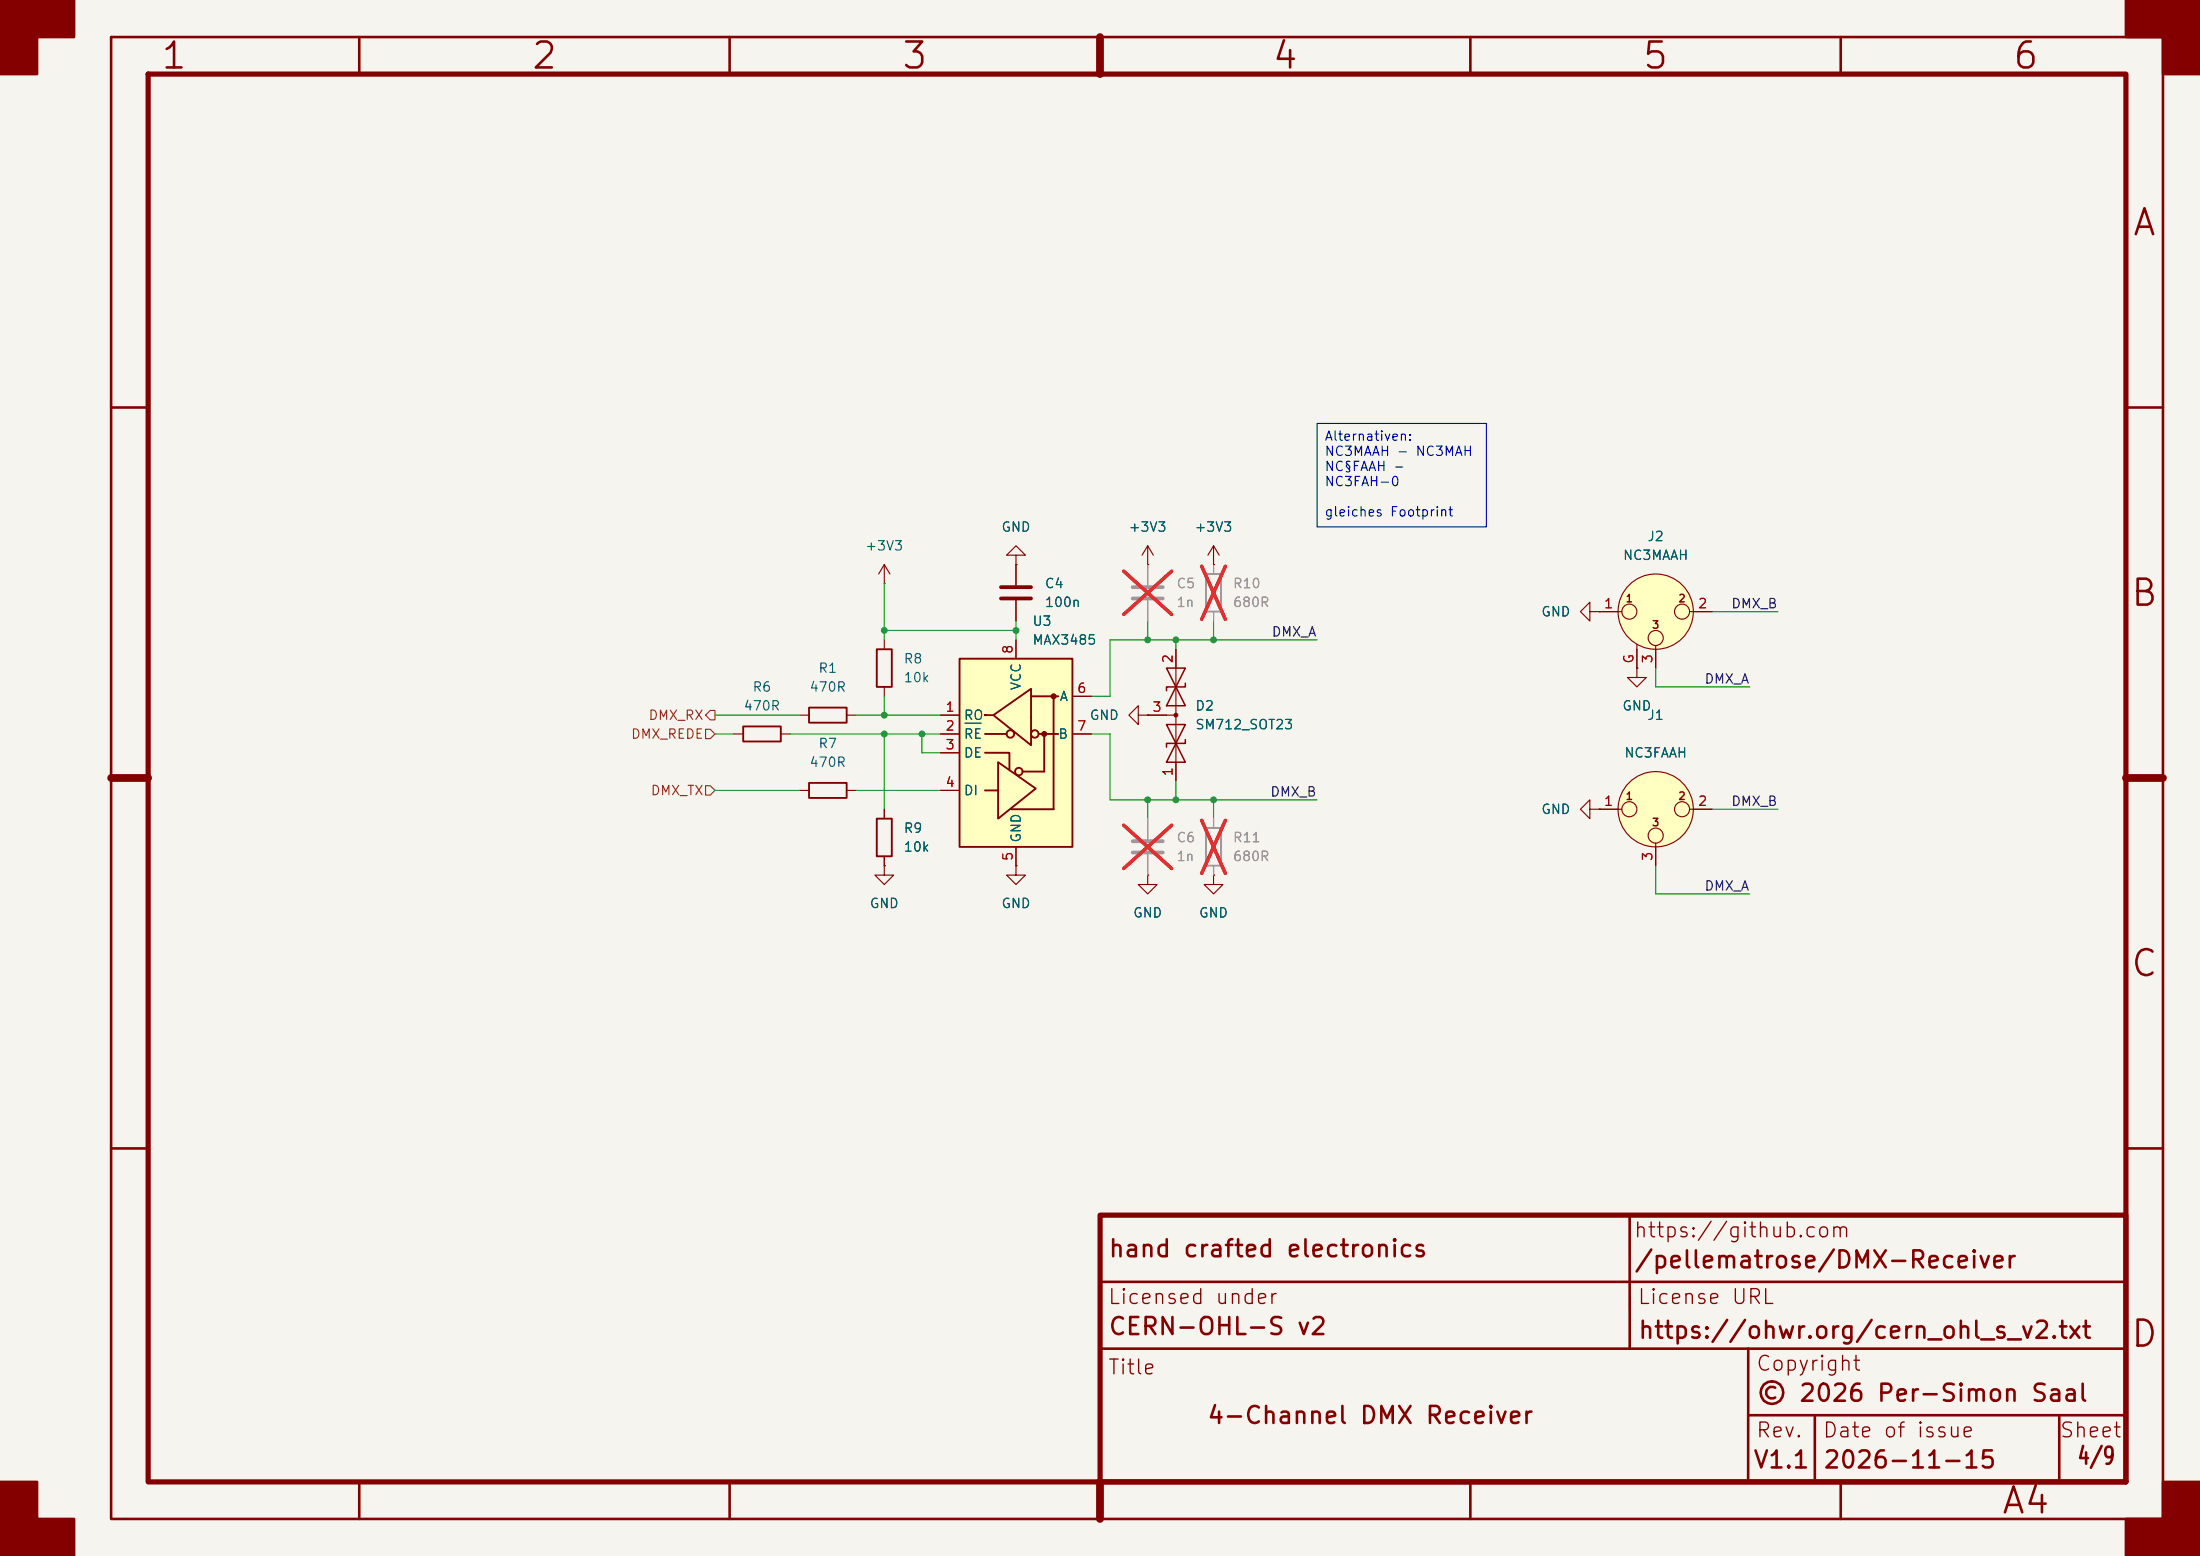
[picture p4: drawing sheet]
<svg xmlns="http://www.w3.org/2000/svg" width="297mm" height="210mm" viewBox="0 0 297 210" stroke-linecap="round" stroke-linejoin="round" font-family="sans-serif">
<path d="M0 0h297v210h-297z" fill="#f5f4ef" stroke="#f5f4ef" stroke-width=".14"/>
<g fill="none" stroke="#840000" stroke-width=".35">
<path d="M15 5h277v200h-277zM48.5 5v5M98.5 5v5M148.5 5v5M198.5 5v5M248.5 5v5M15 55h5M287 55h5M15 105h5M287 105h5M15 155h5M287 155h5"/>
<path d="M148.5 173h138.5M220 164v18M148.5 182h138.5M236 191h51M236 182v18M245 191v9M278 191v9M48.5 200v5M98.5 200v5M148.5 200v5M198.5 200v5M248.5 200v5"/>
</g>
<path d="M20 10h267v190h-267zM148.5 164h138.5v36h-138.5z" fill="none" stroke="#840000" stroke-width=".7"/>
<path d="M148.5 5v5M15 105h5M287 105h5M148.5 200v5" fill="none" stroke="#840000" stroke-width="1.1"/>
<g fill="#840000" stroke="#840000" stroke-width=".35">
<path d="M0 0h10v5h-5v5h-5z"/>
<path d="M0 200h5v5h5v5h-10z"/>
<path d="M287 0h10v10h-5v-5h-5z"/>
<path d="M292 200h5v10h-10v-5h5z"/>
</g>
<path d="M109.2 95.5h5.1v2h-5.1z" fill="none" stroke="#840000" stroke-width=".25"/>
<g fill="none" stroke="#840000" stroke-width=".15">
<path d="M154.9 76.2h.1M154.9 73.7l-.7 1.2M154.9 73.7l.8 1.2M154.9 73.7v2.5M163.8 76.2h.1M163.8 73.7l-.7 1.2M163.8 73.7l.8 1.2M163.8 73.7v2.5M107.9 96.5h1.3M114.3 96.5h1.3M137.2 116.8v1.3h1.2l-1.2 1.3-1.3-1.3h1.3M137.2 116.8h.1"/>
<path d="M214.6 109.2v-1.2l-1.2 1.2 1.2 1.3v-1.3h1.3M215.9 109.2h.1"/>
</g>
<path d="M152.9 79.2h4.1M152.9 80.8h4.1" fill="none" stroke="#9c9b98" stroke-width=".51"/>
<path d="M154.9 76.2v2.8M163.8 76.2v1.3M154.9 81v2.8M163.8 82.6v1.2" fill="none" stroke="#9c9b98" stroke-width=".15"/>
<path d="M151.7 77.1l6.5 5.8M158.2 77.1l-6.5 5.8M162.2 76.4l3.2 7.2M165.4 76.4l-3.2 7.2" fill="none" stroke="#e12e31" stroke-width=".46"/>
<path d="M162.8 77.5h2v5.1h-2z" fill="none" stroke="#9c9b98" stroke-width=".25"/>
<path d="M129.5 88.9h15.3v25.4h-15.3z" fill="#ffffc2"/>
<g fill="none" stroke="#840000" stroke-width=".25">
<path d="M100.3 98h5.1v2.1h-5.1zM118.4 87.6h2v5.1h-2zM129.5 88.9h15.3v25.4h-15.3zM133 99.1h2.9M133.1 96.5h-.1h1M134.1 96.5l5.1-3.5v7.6zM139.2 94h3.7M140.2 99.1h2.7M141 99.1v5h-3M142.2 94v15.2h-5.7M109.2 105.7h5.1v2h-5.1zM118.4 110.5h2v5.1h-2z"/>
<path d="M133 101.6h3.3v2.3M133 106.7h1.6M134.7 102.9l5.1 3.5-5.1 4.1z"/>
<circle cx="136.4" cy="99.1" r=".51"/>
<circle cx="139.7" cy="99.1" r=".51"/>
<circle cx="137.5" cy="104.1" r=".51"/>
</g>
<g fill="#840000" stroke="#840000" stroke-width=".25">
<circle cx="141" cy="99.1" r=".28"/>
<circle cx="142.2" cy="94" r=".28"/>
</g>
<g fill="none" stroke="#840000" stroke-width=".15">
<path d="M119.4 78.7h.1M119.4 76.2v2.5M119.4 76.2l-.8 1.3M119.4 76.2l.7 1.3M137.2 74.9h1.2l-1.2-1.2-1.3 1.2h1.3v1.3M137.2 76.2h.1M137.2 76.2v2.8M99.1 99.1h1.2M105.4 99.1h1.3M119.4 86.4v1.2M119.4 92.7v1.3M127 96.5h2.5"/>
<path d="M127 99.1h2.5M137.2 81v2.8M137.2 86.4v2.5M144.8 99.1h2.5M144.8 94h2.5M221 90.2v1.2h1.2l-1.2 1.3-1.3-1.3h1.3M221 90.2h.1M107.9 106.7h1.3M114.3 106.7h1.3M119.4 116.8v1.3h1.2l-1.2 1.3-1.3-1.3h1.3M119.4 116.8h.1M119.4 109.2v1.3"/>
<path d="M119.4 115.6v1.2M127 101.6h2.5M127 106.7h2.5M137.2 114.3v2.5"/>
</g>
<path d="M130.3 97.6h2.1" fill="none" stroke="#006464" stroke-width=".15"/>
<path d="M135.1 79.2h4.1M135.1 80.8h4.1" fill="none" stroke="#840000" stroke-width=".51"/>
<circle cx="223.5" cy="109.2" r="5.1" fill="#ffffc2"/>
<g fill="none" stroke="#840000" stroke-width=".15">
<path d="M154.9 96.5h3.8M158.7 87.6v17.8M214.6 82.6v-1.3l-1.2 1.3 1.2 1.2v-1.2h1.3M215.9 82.6h.1M154.9 118.1v1.3h1.3l-1.3 1.3-1.2-1.3h1.2M154.9 118.1h.1M163.8 118.1v1.3h1.3l-1.3 1.3-1.2-1.3h1.2M163.8 118.1h.1M215.9 109.2h3M223.5 113.8v3M228.1 109.2h3"/>
<circle cx="220" cy="109.2" r="1.02"/>
<circle cx="223.5" cy="109.2" r="5.1"/>
<circle cx="223.5" cy="112.8" r="1.02"/>
<circle cx="227.1" cy="109.2" r="1.02"/>
</g>
<path d="M157.5 97.8l2.5 5.1h-2.5l2.5-5.1zM157.5 90.2h2.5l-2.5 5.1h2.5zM160 99.8v.5h-2.5v.5M160 92.2v.5h-2.5v.5" fill="none" stroke="#840000" stroke-width=".2"/>
<circle cx="158.7" cy="96.5" r=".25" fill="#840000" stroke="#840000" stroke-width=".15"/>
<path d="M162.8 111.8h2v5h-2z" fill="none" stroke="#9c9b98" stroke-width=".25"/>
<path d="M154.9 110.5v2.8M154.9 115.3v2.8M163.8 110.5v1.3M163.8 116.8v1.3" fill="none" stroke="#9c9b98" stroke-width=".15"/>
<path d="M151.7 111.4l6.5 5.8M158.2 111.4l-6.5 5.8M162.2 110.7l3.2 7.2M165.4 110.7l-3.2 7.2" fill="none" stroke="#e12e31" stroke-width=".46"/>
<path d="M152.9 113.5h4.1M152.9 115.1h4.1" fill="none" stroke="#9c9b98" stroke-width=".51"/>
<circle cx="223.5" cy="82.6" r="5.1" fill="#ffffc2"/>
<g fill="none" stroke="#840000" stroke-width=".15">
<path d="M137.2 76.2h.1M137.2 76.2v2.8M154.9 76.2h.1M163.8 76.2h.1M127 96.5h2.5M127 99.1h2.5M137.2 81v2.8M137.2 86.4v2.5M144.8 99.1h2.5M144.8 94h2.5M153.7 96.5v-1.2l-1.3 1.2 1.3 1.3v-1.3h1.2M154.9 96.5h.1"/>
<path d="M154.9 96.5h2.6M158.7 87.6v2.6M215.9 82.6h.1M215.9 82.6h3M221 90.2h.1M221 87v3.2M223.5 87.1v3.1M228.1 82.6h3M119.4 116.8h.1M119.4 109.2v1.3M119.4 115.6v1.2M127 101.6h2.5"/>
<path d="M127 106.7h2.5M137.2 116.8h.1M137.2 114.3v2.5M154.9 118.1h.1M158.7 102.9v2.5M163.8 118.1h.1M215.9 109.2h.1M215.9 109.2h2.5M223.5 114.3v2.5M228.6 109.2h2.5"/>
<circle cx="220" cy="82.5" r="1.02"/>
<circle cx="223.5" cy="82.6" r="5.1"/>
<circle cx="223.5" cy="86.1" r="1.02"/>
<circle cx="227.1" cy="82.5" r="1.02"/>
</g>
<path d="M95.2 98.4h.7l.6 .7-.6 .6h-.7zM95.9 95.9h.6v1.3h-.6l-.7-.7zM95.2 106h.7l.6 .7-.6 .6h-.7z" fill="none" stroke="#725600" stroke-width=".15"/>
<g fill="none" stroke="#009600" stroke-width=".15">
<path d="M119.4 78.7v7.7M96.5 96.5h11.4M96.5 99.1h2.6M106.7 99.1h20.3M115.6 96.5h11.4M119.4 94v2.5M119.4 99.1v10.1M119.4 85.1h17.8M124.5 99.1v2.5h2.5M137.2 83.8v2.6M147.3 99.1h2.6v8.9h27.9M154.9 83.8v2.6"/>
<path d="M158.7 86.4v1.2M163.8 83.8v2.6M177.8 86.4h-27.9v7.6h-2.6M223.5 90.2v2.5h12.7M231.1 82.6h8.9M96.5 106.7h11.4M115.6 106.7h11.4M154.9 108v2.5M158.7 105.4v2.6M163.8 108v2.5M223.5 116.8v3.9h12.7M231.1 109.2h8.9"/>
</g>
<path d="M177.8 57.2h22.9v13.9h-22.9z" fill="none" stroke="#0000c2" stroke-width=".15"/>
<path d="M154.9 76.2v2.8M163.8 76.2v1.3M154.9 81v2.8M163.8 82.6v1.2M154.9 110.5v2.8M154.9 115.3v2.8M163.8 110.5v1.3M163.8 116.8v1.3" fill="none" stroke="#9c9b98" stroke-width=".15"/>
<path d="M151.7 77.1l6.5 5.8M158.2 77.1l-6.5 5.8M162.2 76.4l3.2 7.2M165.4 76.4l-3.2 7.2M151.7 111.4l6.5 5.8M158.2 111.4l-6.5 5.8M162.2 110.7l3.2 7.2M165.4 110.7l-3.2 7.2" fill="none" stroke="#e12e31" stroke-width=".46"/>
<path d="M130.3 97.6h2.1" fill="none" stroke="#006464" stroke-width=".15"/>
<g fill="#009600">
<circle cx="158.7" cy="108" r=".46"/>
<circle cx="163.8" cy="108" r=".46"/>
<circle cx="154.9" cy="108" r=".46"/>
<circle cx="154.9" cy="86.4" r=".46"/>
<circle cx="158.7" cy="86.4" r=".46"/>
<circle cx="119.4" cy="96.5" r=".46"/>
<circle cx="119.4" cy="85.1" r=".46"/>
<circle cx="124.5" cy="99.1" r=".46"/>
<circle cx="119.4" cy="99.1" r=".46"/>
<circle cx="137.2" cy="85.1" r=".46"/>
<circle cx="163.8" cy="86.4" r=".46"/>
</g>
<g font-size="3.5" fill="#840000">
<text x="21.5" y="10.2">1</text>
<text x="71.5" y="10.2">2</text>
<text x="121.5" y="10.2">3</text>
<text x="171.5" y="10.2">4</text>
<text x="221.5" y="10.2">5</text>
<text x="271.5" y="10.2">6</text>
<text x="287.7" y="32.7">A</text>
<text x="287.4" y="82.7">B</text>
<text x="287.4" y="132.7">C</text>
<text x="287.4" y="182.7">D</text>
<text x="270" y="205.2">A4</text>
</g>
<g font-size="2.3" fill="#840000">
<text x="149.5" y="170.2">hand crafted electronics</text>
<text x="220.5" y="171.7">/pellematrose/DMX-Receiver</text>
<text x="149.5" y="180.7">CERN-OHL-S v2</text>
<text x="221" y="181.2">https://ohwr.org/cern_ohl_s_v2.txt</text>
<text x="237" y="189.7">© 2026 Per-Simon Saal</text>
<text x="162.8" y="192.7">4-Channel DMX Receiver</text>
<text x="236.5" y="198.7">V1.1</text>
<text x="246" y="198.7">2026-11-15</text>
<text x="280.3" y="198.2">4/9</text>
</g>
<g font-size="2" fill="#840000">
<text x="220.4" y="167.5">https://github.com</text>
<text x="149.4" y="176.5">Licensed under</text>
<text x="220.9" y="176.5">License URL</text>
<text x="236.9" y="185.5">Copyright</text>
<text x="149.4" y="186">Title</text>
<text x="236.9" y="194.5">Rev.</text>
<text x="245.9" y="194.5">Date of issue</text>
<text x="277.9" y="194.5">Sheet</text>
</g>
<g font-size="1.3" fill="#0000c2">
<text x="178.7" y="59.8">Alternativen:</text>
<text x="178.7" y="61.9">NC3MAAH - NC3MAH</text>
<text x="178.7" y="63.9">NC§FAAH -</text>
<text x="178.7" y="65.9">NC3FAH-0</text>
<text x="178.7" y="70">gleiches Footprint</text>
</g>
<g font-size="1.3" fill="#006464">
<text x="116.7" y="74.6">+3V3</text>
<text x="135.1" y="72.1">GND</text>
<text x="152.3" y="72.1">+3V3</text>
<text x="161.2" y="72.1">+3V3</text>
<text x="219" y="75.9">NC3MAAH</text>
<text x="222.3" y="73.4">J2</text>
<text x="141" y="79.7">C4</text>
<text x="141" y="82.2">100n</text>
<text x="208" y="83.5">GND</text>
<text x="121.9" y="89.9">R8</text>
<text x="139.3" y="84.8">U3</text>
<text x="139.3" y="87.3">MAX3485</text>
<text x="101.5" y="93.7">R6</text>
<text x="109.2" y="93.7">470R</text>
<text x="110.4" y="91.1">R1</text>
<text x="121.9" y="92.4">10k</text>
<text x="138.1" y="93.3" transform="rotate(-90 138.1 93.3)">VCC</text>
<text x="143" y="94.9">A</text>
<text x="100.3" y="96.2">470R</text>
<text x="110.4" y="101.3">R7</text>
<text x="130" y="97.5">RO</text>
<text x="130" y="100">RE</text>
<text x="142.8" y="100">B</text>
<text x="147" y="97.5">GND</text>
<text x="161.3" y="96.2">D2</text>
<text x="161.3" y="98.8">SM712_SOT23</text>
<text x="218.9" y="96.2">GND</text>
<text x="222.3" y="97.5">J1</text>
<text x="109.2" y="103.8">470R</text>
<text x="130" y="102.6">DE</text>
<text x="130" y="107.6">DI</text>
<text x="219.2" y="102.6">NC3FAAH</text>
<text x="121.9" y="112.7">R9</text>
<text x="138.1" y="113.8" transform="rotate(-90 138.1 113.8)">GND</text>
<text x="208" y="110.2">GND</text>
<text x="121.9" y="115.3">10k</text>
<text x="117.3" y="122.9">GND</text>
<text x="135.1" y="122.9">GND</text>
<text x="152.9" y="124.2">GND</text>
<text x="161.8" y="124.2">GND</text>
</g>
<g font-size="1.3" fill="#939391">
<text x="158.7" y="79.7">C5</text>
<text x="158.7" y="82.2">1n</text>
<text x="166.4" y="79.7">R10</text>
<text x="166.4" y="82.2">680R</text>
<text x="158.7" y="114">C6</text>
<text x="166.4" y="114">R11</text>
<text x="158.7" y="116.5">1n</text>
<text x="166.4" y="116.5">680R</text>
</g>
<g font-size="1.3" fill="#a90000">
<text x="216.4" y="82.4">1</text>
<text x="229.1" y="82.4">2</text>
<text x="137" y="88.4" transform="rotate(-90 137 88.4)">8</text>
<text x="158.6" y="89.6" transform="rotate(-90 158.6 89.6)">2</text>
<text x="220.8" y="89.7" transform="rotate(-90 220.8 89.7)">G</text>
<text x="223.4" y="89.6" transform="rotate(-90 223.4 89.6)">3</text>
<text x="145.3" y="93.8">6</text>
<text x="127.5" y="96.4">1</text>
<text x="127.5" y="98.9">2</text>
<text x="127.5" y="101.5">3</text>
<text x="145.3" y="98.9">7</text>
<text x="155.5" y="96.4">3</text>
<text x="127.5" y="106.5">4</text>
<text x="158.6" y="104.9" transform="rotate(-90 158.6 104.9)">1</text>
<text x="216.4" y="109.1">1</text>
<text x="229.1" y="109.1">2</text>
<text x="137" y="116.3" transform="rotate(-90 137 116.3)">5</text>
<text x="223.4" y="116.3" transform="rotate(-90 223.4 116.3)">3</text>
</g>
<g font-size="1.3" fill="#0f0f0f">
<text x="233.6" y="82.4">DMX_B</text>
<text x="171.6" y="86.2">DMX_A</text>
<text x="230" y="92.6">DMX_A</text>
<text x="171.4" y="107.8">DMX_B</text>
<text x="233.6" y="109.1">DMX_B</text>
<text x="230" y="120.5">DMX_A</text>
</g>
<g font-size="1.3" fill="#725600">
<text x="85.1" y="100">DMX_REDE</text>
<text x="87.5" y="97.5">DMX_RX</text>
<text x="87.8" y="107.6">DMX_TX</text>
</g>
<g font-size="1" fill="#840000">
<text x="219.4" y="81.5">1</text>
<text x="226.5" y="81.5">2</text>
<text x="222.9" y="85.1">3</text>
<text x="219.4" y="108.2">1</text>
<text x="222.9" y="111.8">3</text>
<text x="226.5" y="108.2">2</text>
</g>
</svg>
